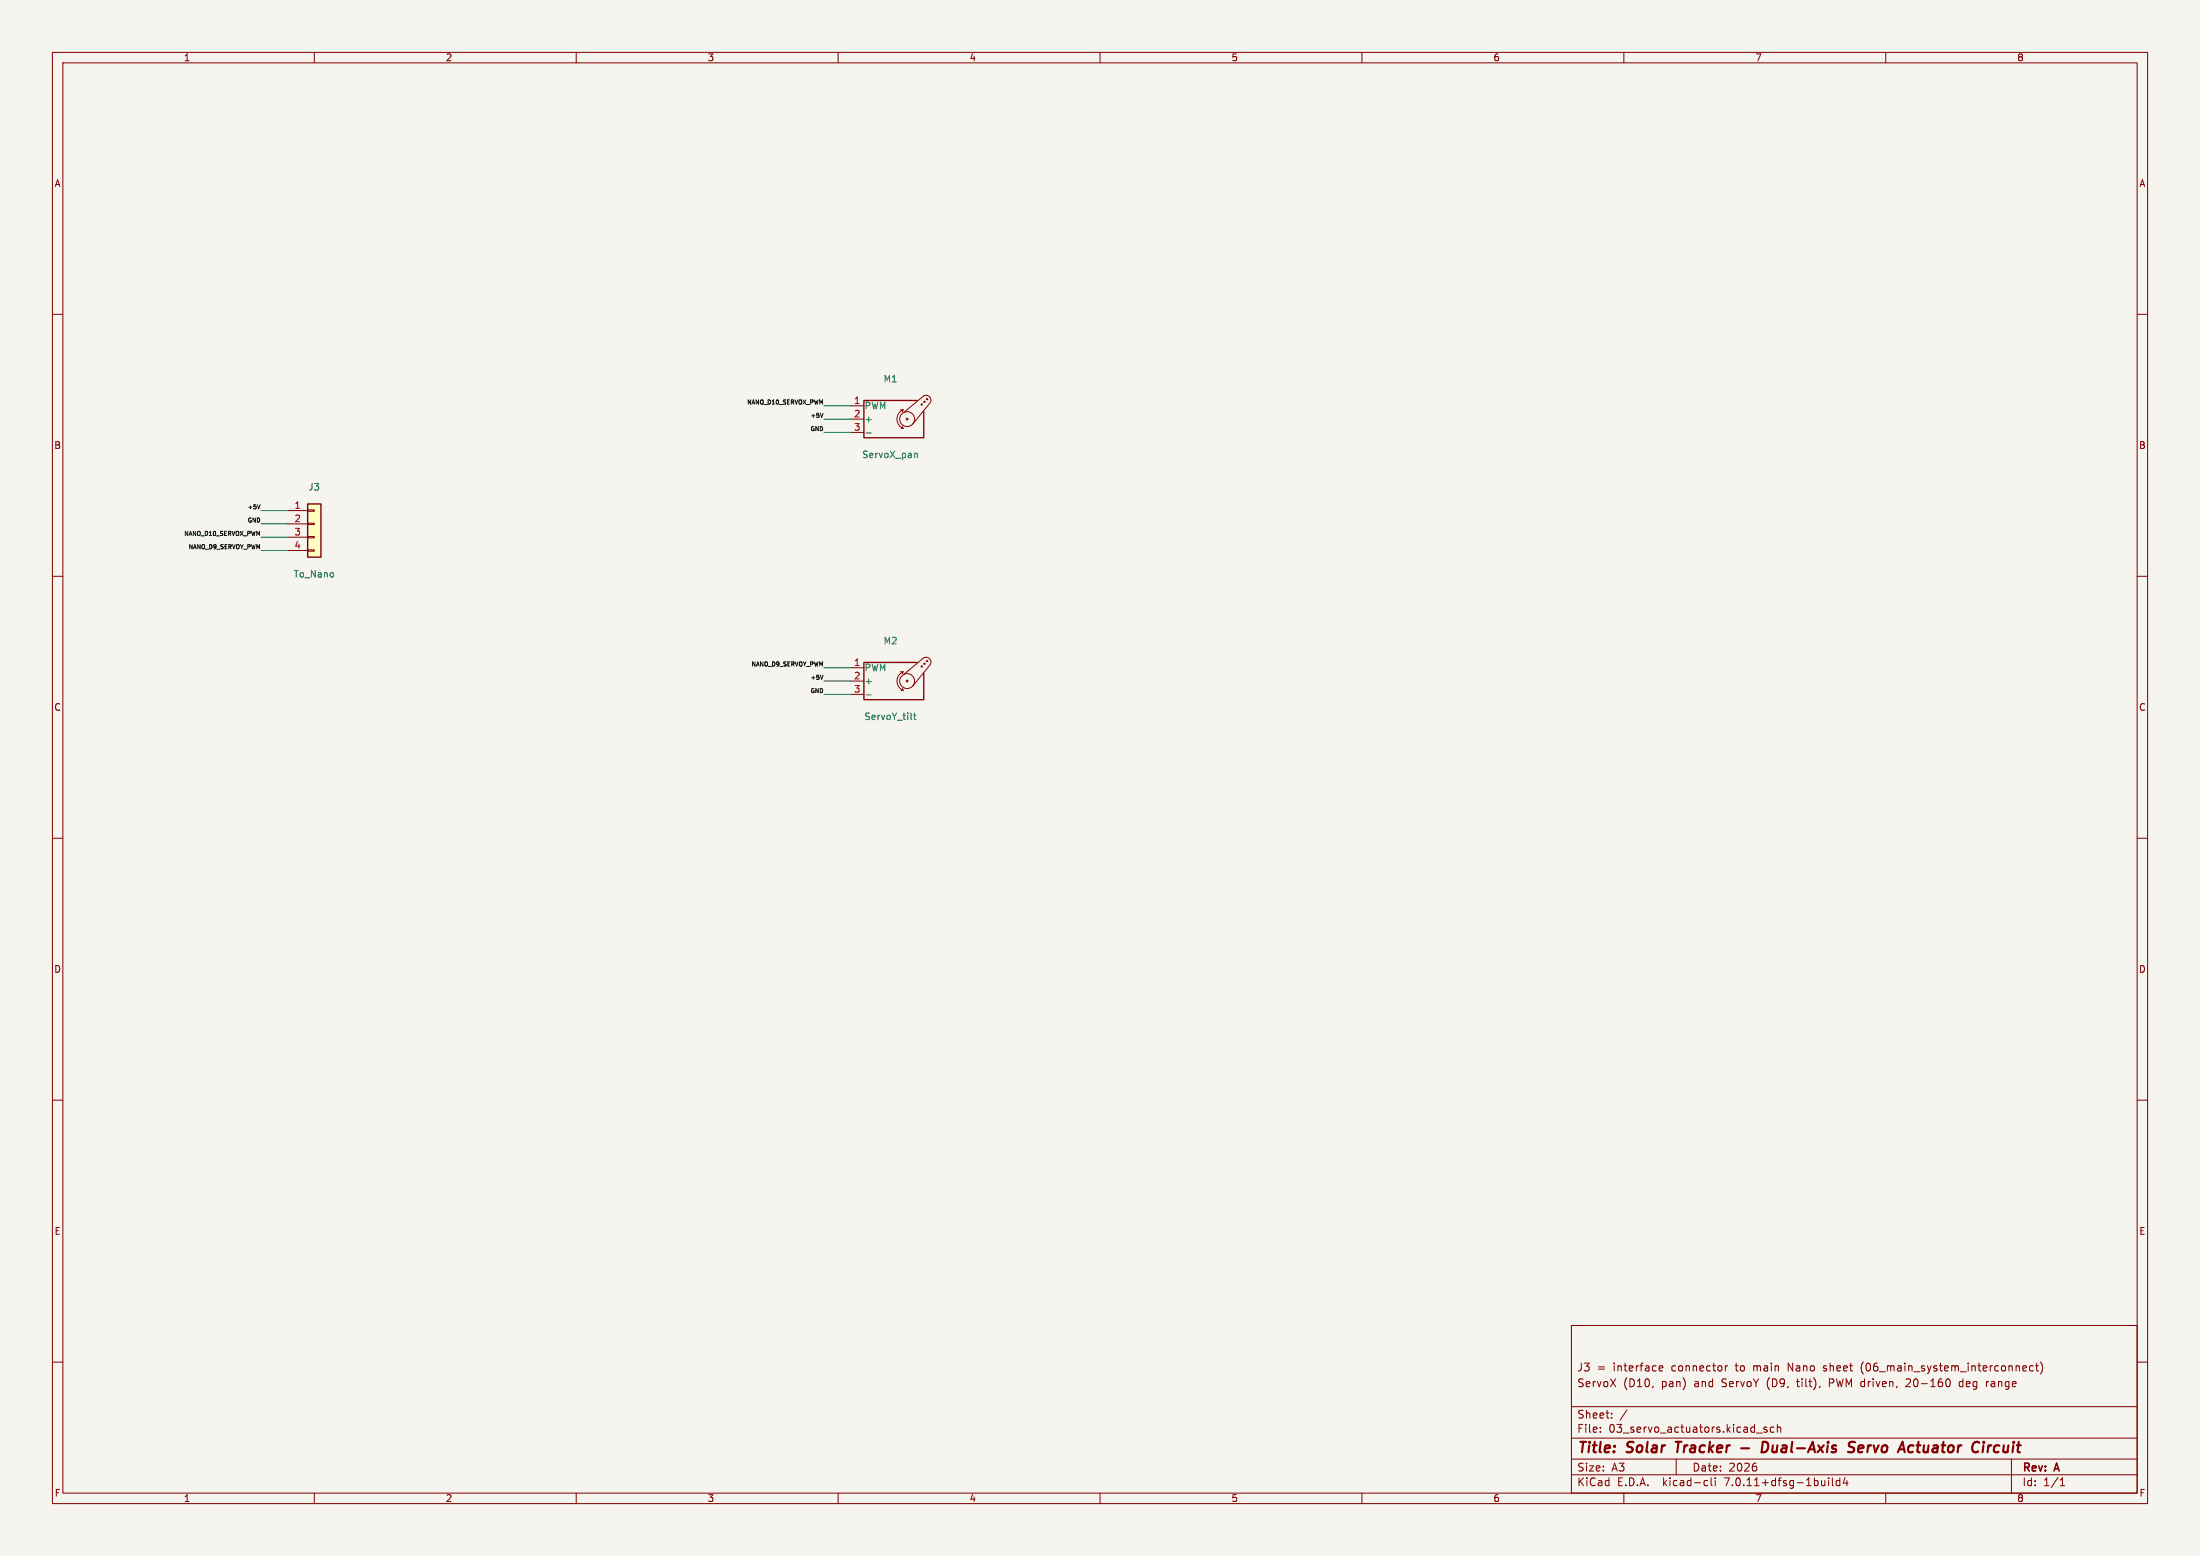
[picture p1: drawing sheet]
(kicad_sch (version 20230121) (generator eeschema)
 (paper "A3")
 (title_block
  (title "Solar Tracker - Dual-Axis Servo Actuator Circuit")
  (date "2026")
  (rev "A")
  (comment 1 "ServoX (D10, pan) and ServoY (D9, tilt), PWM driven, 20-160 deg range")
  (comment 2 "J3 = interface connector to main Nano sheet (06_main_system_interconnect)"))
 (lib_symbols
 (symbol "Connector_Generic:Conn_01x04" (pin_names (offset 1.016) hide) (in_bom yes) (on_board yes)
   (property "Reference" "J" (at 0 5.08 0) (effects (font (size 1.27 1.27))))
   (property "Value" "Conn_01x04" (at 0 -7.62 0) (effects (font (size 1.27 1.27))))
   (property "Footprint" "" (at 0 0 0) (effects (font (size 1.27 1.27)) hide))
   (property "Datasheet" "~" (at 0 0 0) (effects (font (size 1.27 1.27)) hide))
   (symbol "Conn_01x04_1_1"
    (rectangle (start -1.27 -4.953) (end 0 -5.207) (stroke (width 0.1524) (type default)) (fill (type none)))
    (rectangle (start -1.27 -2.413) (end 0 -2.667) (stroke (width 0.1524) (type default)) (fill (type none)))
    (rectangle (start -1.27 0.127) (end 0 -0.127) (stroke (width 0.1524) (type default)) (fill (type none)))
    (rectangle (start -1.27 2.667) (end 0 2.413) (stroke (width 0.1524) (type default)) (fill (type none)))
    (rectangle (start -1.27 3.81) (end 1.27 -6.35) (stroke (width 0.254) (type default)) (fill (type background)))
    (pin passive line (at -5.08 2.54 0) (length 3.81) (name "Pin_1" (effects (font (size 1.27 1.27)))) (number "1" (effects (font (size 1.27 1.27)))))
    (pin passive line (at -5.08 0 0) (length 3.81) (name "Pin_2" (effects (font (size 1.27 1.27)))) (number "2" (effects (font (size 1.27 1.27)))))
    (pin passive line (at -5.08 -2.54 0) (length 3.81) (name "Pin_3" (effects (font (size 1.27 1.27)))) (number "3" (effects (font (size 1.27 1.27)))))
    (pin passive line (at -5.08 -5.08 0) (length 3.81) (name "Pin_4" (effects (font (size 1.27 1.27)))) (number "4" (effects (font (size 1.27 1.27)))))))
 (symbol "Motor:Motor_Servo" (pin_names (offset 0.0254)) (in_bom yes) (on_board yes)
   (property "Reference" "M" (at -5.08 4.445 0) (effects (font (size 1.27 1.27)) (justify left)))
   (property "Value" "Motor_Servo" (at -5.08 -4.064 0) (effects (font (size 1.27 1.27)) (justify left top)))
   (property "Footprint" "" (at 0 -4.826 0) (effects (font (size 1.27 1.27)) hide))
   (property "Datasheet" "http://forums.parallax.com/uploads/attachments/46831/74481.png" (at 0 -4.826 0) (effects (font (size 1.27 1.27)) hide))
   (symbol "Motor_Servo_0_1"
    (polyline (pts (xy 2.413 -1.778) (xy 2.032 -1.778)) (stroke (width 0) (type default)) (fill (type none)))
    (polyline (pts (xy 2.413 -1.778) (xy 2.286 -1.397)) (stroke (width 0) (type default)) (fill (type none)))
    (polyline (pts (xy 2.413 1.778) (xy 1.905 1.778)) (stroke (width 0) (type default)) (fill (type none)))
    (polyline (pts (xy 2.413 1.778) (xy 2.286 1.397)) (stroke (width 0) (type default)) (fill (type none)))
    (polyline (pts (xy 6.35 4.445) (xy 2.54 1.27)) (stroke (width 0) (type default)) (fill (type none)))
    (polyline (pts (xy 7.62 3.175) (xy 4.191 -1.016)) (stroke (width 0) (type default)) (fill (type none)))
    (polyline (pts (xy 5.08 3.556) (xy -5.08 3.556) (xy -5.08 -3.556) (xy 6.35 -3.556) (xy 6.35 1.524)) (stroke (width 0.254) (type default)) (fill (type none)))
    (arc (start 2.413 1.778) (mid 1.2406 0) (end 2.413 -1.778) (stroke (width 0) (type default)) (fill (type none)))
    (circle (center 3.175 0) (radius 0.1778) (stroke (width 0) (type default)) (fill (type none)))
    (circle (center 3.175 0) (radius 1.4224) (stroke (width 0) (type default)) (fill (type none)))
    (circle (center 5.969 2.794) (radius 0.127) (stroke (width 0) (type default)) (fill (type none)))
    (circle (center 6.477 3.302) (radius 0.127) (stroke (width 0) (type default)) (fill (type none)))
    (circle (center 6.985 3.81) (radius 0.127) (stroke (width 0) (type default)) (fill (type none)))
    (arc (start 7.62 3.175) (mid 7.4485 4.2735) (end 6.35 4.445) (stroke (width 0) (type default)) (fill (type none))))
   (symbol "Motor_Servo_1_1"
    (pin passive line (at -7.62 2.54 0) (length 2.54) (name "PWM" (effects (font (size 1.27 1.27)))) (number "1" (effects (font (size 1.27 1.27)))))
    (pin passive line (at -7.62 0 0) (length 2.54) (name "+" (effects (font (size 1.27 1.27)))) (number "2" (effects (font (size 1.27 1.27)))))
    (pin passive line (at -7.62 -2.54 0) (length 2.54) (name "-" (effects (font (size 1.27 1.27)))) (number "3" (effects (font (size 1.27 1.27))))))))
 (wire (pts (xy 54.92 97.46) (xy 49.84 97.46)) (stroke (width 0) (type default)))
 (wire (pts (xy 162.38 80.0) (xy 157.3 80.0)) (stroke (width 0) (type default)))
 (wire (pts (xy 162.38 130.0) (xy 157.3 130.0)) (stroke (width 0) (type default)))
 (wire (pts (xy 54.92 100.0) (xy 49.84 100.0)) (stroke (width 0) (type default)))
 (wire (pts (xy 162.38 82.54) (xy 157.3 82.54)) (stroke (width 0) (type default)))
 (wire (pts (xy 162.38 132.54) (xy 157.3 132.54)) (stroke (width 0) (type default)))
 (wire (pts (xy 54.92 102.54) (xy 49.84 102.54)) (stroke (width 0) (type default)))
 (wire (pts (xy 162.38 77.46) (xy 157.3 77.46)) (stroke (width 0) (type default)))
 (wire (pts (xy 54.92 105.08) (xy 49.84 105.08)) (stroke (width 0) (type default)))
 (wire (pts (xy 162.38 127.46) (xy 157.3 127.46)) (stroke (width 0) (type default)))
 (label "+5V" (at 49.84 97.46 0) (effects (font (size 0.8 0.8)) (justify right bottom)))
 (label "+5V" (at 157.3 80.0 0) (effects (font (size 0.8 0.8)) (justify right bottom)))
 (label "+5V" (at 157.3 130.0 0) (effects (font (size 0.8 0.8)) (justify right bottom)))
 (label "GND" (at 49.84 100.0 0) (effects (font (size 0.8 0.8)) (justify right bottom)))
 (label "GND" (at 157.3 82.54 0) (effects (font (size 0.8 0.8)) (justify right bottom)))
 (label "GND" (at 157.3 132.54 0) (effects (font (size 0.8 0.8)) (justify right bottom)))
 (label "NANO_D10_SERVOX_PWM" (at 49.84 102.54 0) (effects (font (size 0.8 0.8)) (justify right bottom)))
 (label "NANO_D10_SERVOX_PWM" (at 157.3 77.46 0) (effects (font (size 0.8 0.8)) (justify right bottom)))
 (label "NANO_D9_SERVOY_PWM" (at 49.84 105.08 0) (effects (font (size 0.8 0.8)) (justify right bottom)))
 (label "NANO_D9_SERVOY_PWM" (at 157.3 127.46 0) (effects (font (size 0.8 0.8)) (justify right bottom)))
 (symbol (lib_id "Connector_Generic:Conn_01x04") (at 60 100 0) (unit 1) (in_bom yes) (on_board yes) (dnp no)
  (property "Reference" "J3" (at 60 93.69 0) (effects (font (size 1.27 1.27)) (justify bottom)))
  (property "Value" "To_Nano" (at 60 108.85 0) (effects (font (size 1.27 1.27)) (justify top)))
  (property "Footprint" "" (at 60 100 0) (effects (font (size 1.27 1.27)) hide)) (pin "1") (pin "2") (pin "3") (pin "4"))
 (symbol (lib_id "Motor:Motor_Servo") (at 170 80 0) (unit 1) (in_bom yes) (on_board yes) (dnp no)
  (property "Reference" "M1" (at 170 73.055 0) (effects (font (size 1.27 1.27)) (justify bottom)))
  (property "Value" "ServoX_pan" (at 170 86.056 0) (effects (font (size 1.27 1.27)) (justify top)))
  (property "Footprint" "" (at 170 80 0) (effects (font (size 1.27 1.27)) hide)) (pin "1") (pin "2") (pin "3"))
 (symbol (lib_id "Motor:Motor_Servo") (at 170 130 0) (unit 1) (in_bom yes) (on_board yes) (dnp no)
  (property "Reference" "M2" (at 170 123.055 0) (effects (font (size 1.27 1.27)) (justify bottom)))
  (property "Value" "ServoY_tilt" (at 170 136.056 0) (effects (font (size 1.27 1.27)) (justify top)))
  (property "Footprint" "" (at 170 130 0) (effects (font (size 1.27 1.27)) hide)) (pin "1") (pin "2") (pin "3"))
 (sheet_instances (path "" (page "1"))))
